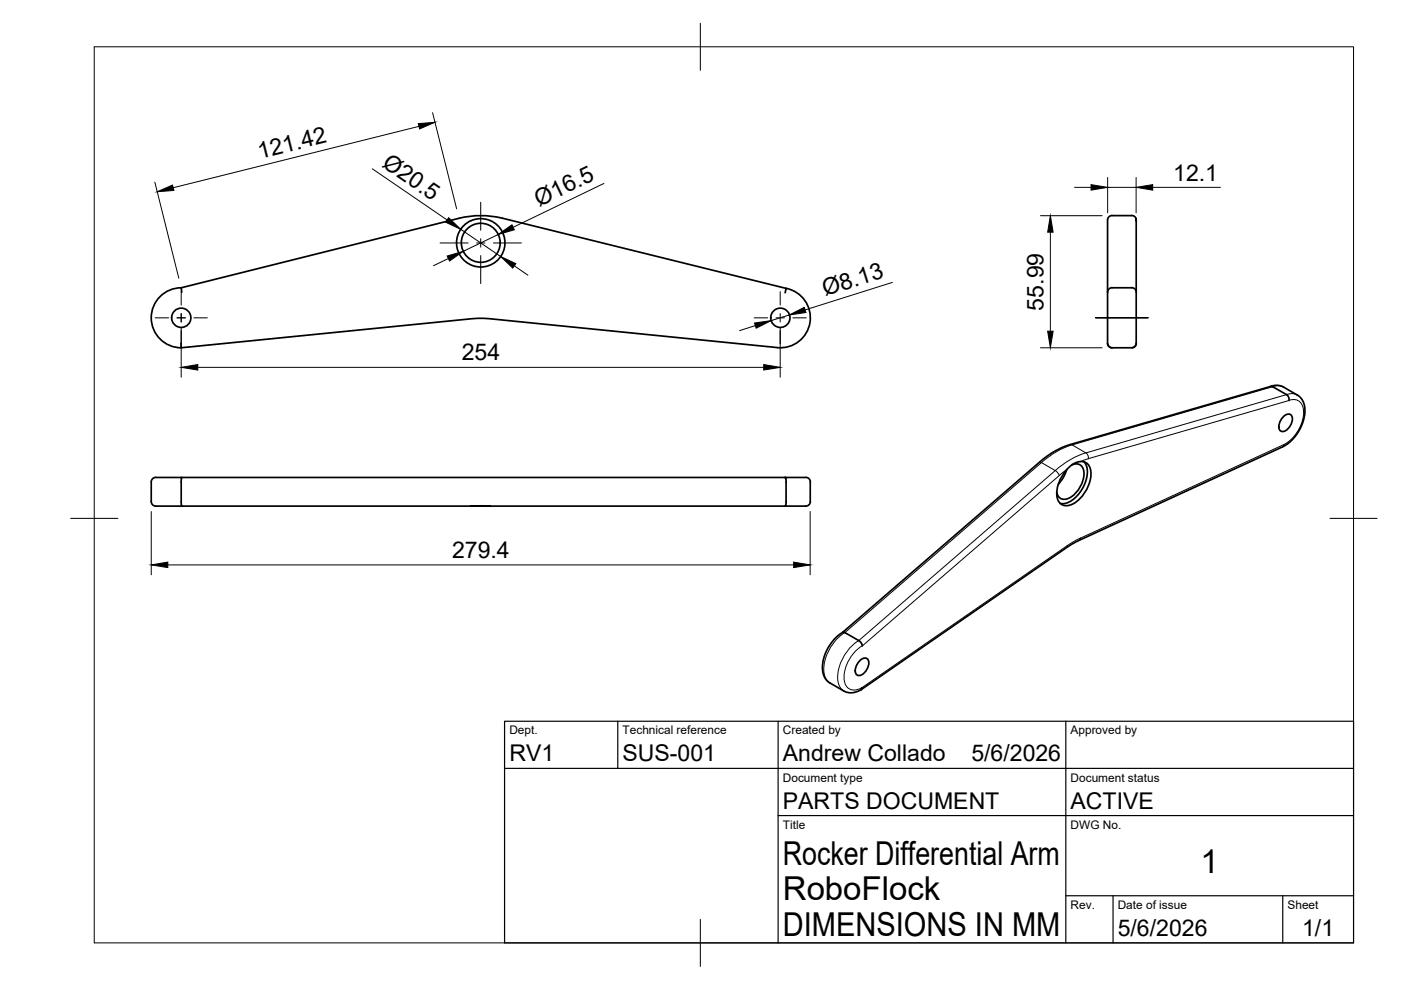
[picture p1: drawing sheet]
<svg xmlns="http://www.w3.org/2000/svg" width="297mm" height="210mm" viewBox="0 0 297 210" stroke-linecap="round" stroke-linejoin="round" font-family="sans-serif">
<!-- layer: Visible -->
<g fill="none" stroke="#000" stroke-width=".36">
<path d="M99.9 46.8a5.2 5.2 0 0 0-1.3 8.7 5.2 5.2 0 0 0 8.3-2.8 5.2 5.2 0 0 0-6.2-6.2l-.8 .3M106.5 46.3l60.2 14.8-.2 1M106.5 46.3a19.1 19.1 0 0 0-9.2 0l-58.9 14.7M240.9 46.3a.91 .91 0 0 0-1-.6h-4.1a1.28 1.28 0 0 0-1 1.5v14.8M240.9 46.8l-.1-.4 .1 26.4M38.4 72.8v.9l61.6-6.1 2.6-.1 62.2 6.2M38.4 61l.1 1M38.4 61a6.4 6.4 0 0 0-6.3 6.4 6.4 6.4 0 0 0 6.3 6.3M166.7 61.1a6.4 6.4 0 0 1 5 7.2 6.4 6.4 0 0 1-6.9 5.4M234.8 62v10.8l.4 .7 .6 .2M234.8 72.8a.96 .96 0 0 0 1 .9M234.8 62a.96 .96 0 0 1 1-1h4.1a.93 .93 0 0 1 1 1"/>
<path d="M240.9 72.8l-.2 .6-.7 .3h-4.2M240.9 72.8a.96 .96 0 0 1-.9 .9M226.1 99.6l-.7 1.6-1 1.5M227.3 98.6a1.74 1.74 0 0 1 1.9 .1 1.74 1.74 0 0 1 .6 1.8 5.9 5.9 0 0 1-3.9 5.3 1.58 1.58 0 0 1-1.9-1.5M229.1 97.9a2.17 2.17 0 0 1 2.2 2.7 7.7 7.7 0 0 1-4.3 6.5 2.11 2.11 0 0 1-3-2.3 8.2 8.2 0 0 1 3.4-6.4l.8-.3 .9-.2M229.8 97.9a4 4 0 0 1 .4 4 7.2 7.2 0 0 1-4.3 4.8h-1.1M269.4 81.9l.4 .1 3 1.7 .5 .6v.6M272.2 88.3a1.02 1.02 0 0 1 1.4-.4 1.02 1.02 0 0 1 .4 1.4l-.2 .5a2.33 2.33 0 0 1-2.1 1.7 1.67 1.67 0 0 1-.1-2.4zM32.1 106.3a1.31 1.31 0 0 0 1.6 1h70.2h-4M33 101.2h5.5v6.1M33 101.2a.96 .96 0 0 0-.9 1v4.2M38.5 101.2h128"/>
<path d="M170.8 101.2h-4.3l.2 .7v4.8l-.2 .6M170.8 101.2a.96 .96 0 0 1 1 1v4.2M171.8 106.3a1.35 1.35 0 0 1-1.6 1h-66.3M178.7 134.1l42-36.4 2.2-1.6 1.7-.9 2.3-.9 43.2-12.6h1l.9 .3 3.4 2 .8 1 .5 1.8-.1 1.2-.4 1.6-.6 1.4-1 1.6-1.1 1.1-.9 .7-45.3 21-44.7 30.8M178.7 134.1h.3l3.1 1.7 .5 .6 .2 .5M178.7 134.1l-1.9 1.5-1.6 2.5-.8 2.5v1.2l.2 1.2 .3 .8 .6 .7 3.5 2.1 1.6 .3 .8-.2 1.1-.4M182.4 140a1.02 1.02 0 0 1 1.4-.4 1.02 1.02 0 0 1 .4 1.4l-.2 .5a2.33 2.33 0 0 1-2.1 1.7 1.67 1.67 0 0 1-.2-2.4zM182.7 145.8l-.2 .5"/>
<circle cx="101.9" cy="51.5" r="4.1"/>
<circle cx="38.4" cy="67.4" r="2.04"/>
<circle cx="165.4" cy="67.4" r="2.04"/>
</g>
<!-- layer: Visible Narrow -->
<g fill="none" stroke="#000" stroke-width=".21">
<path d="M220.3 98l.5 .1M220.8 98.1l-41.7 36a9.6 9.6 0 0 0-4.4 8.8 2.74 2.74 0 0 0 1.3 1.9M220.8 98.1l2.9 1.7M223.7 99.8l-41.6 36a9.6 9.6 0 0 0-4.4 8.8 2.74 2.74 0 0 0 1.2 1.9M223.7 99.8l.6 .4 .3 .6M226.2 99.5l-1.6 1.3M226.9 94.2l.4 .1M227.3 94.3a17.6 17.6 0 0 0-6.5 3.8M230.7 97.3a1.28 1.28 0 0 0-.5-1.3 17.6 17.6 0 0 0-6.5 3.8M230.8 97.3l-1.7 .6M269.8 82l-42.5 12.3 2.9 1.7 42.6-12.3M269.9 82l.5-.2a2.52 2.52 0 0 1 1.7 .3"/>
<path d="M272.2 94.3l-43.1 19.8M272.2 94.3l-.3 .5M272.8 83.7l.5-.2a2.52 2.52 0 0 1 1.8 .3M273.3 84.9a2.2 2.2 0 0 1 3.1 2.3 8.3 8.3 0 0 1-4.2 7.1M273.3 84.9l-42.6 12.4M224.6 100.8l-41.8 36.1M226.3 115.7l-43.6 30.1a2.29 2.29 0 0 1-2.5 .3 2.29 2.29 0 0 1-1.3-2.3 8.4 8.4 0 0 1 3.9-6.9M228.8 114.6l.3-.5-2.8 1.6-.2 .4"/>
</g>
<!-- layer: BORDER -->
<path d="M20 9.9h267v190h-267zM148.5 4.9v10M15 109.9h10M282 109.9h10M148.5 194.9v10" fill="none" stroke="#000" stroke-width=".21"/>
<!-- layer: TITLEBLOCK -->
<path d="M107 152.9h180v47h-180zM131 152.9v10M165 152.9v47M226 152.9v47M107 162.9h180M165 172.9h122M226 189.9h61M236 189.9v10M272 189.9v10" fill="none" stroke="#000" stroke-width=".25"/>
<!-- layer: Smart Centers -->
<g fill="none" stroke="#000" stroke-width=".21">
<path d="M93.3 51.5h6M101 51.5h1.8M101.9 42.9v5.9M101.9 50.6v1.8M101.9 54.2v5.9M104.6 51.5h6M32.9 67.4h2.9M37.5 67.4h1.8M38.4 61.8v2.9M38.4 66.5v1.8M38.4 70.1v2.8M41.1 67.4h2.9"/>
<path d="M159.9 67.4h2.9M164.5 67.4h1.8M165.4 61.8v2.9M165.4 66.5v1.8M165.4 70.1v2.8M168.1 67.4h2.8M243.4 67.4h-11.1h11.1"/>
</g>
<!-- layer: FD_Dimensions -->
<g fill="none" stroke="#000" stroke-width=".21">
<path d="M32.8 38.6l5.1 20.4M78.9 35.8l15.9 10.8M88.8 26.8l-52.1 13M91.7 23.9l5.1 20.4M128 38.9l-19.2 9.3M227.8 39.7h3.5M234.8 37.6v7.5M234.8 39.7h6.1M240.9 37.6v7.5M244.4 39.7h14.4M95.1 54.8l-3.2 1.5M97.7 48.6l8.5 5.8"/>
<path d="M105.6 49.7l-7.4 3.6M109.1 56.4l2.8 1.9M189.2 59.9l-18.5 5.8M220.6 45.7h13.1M222.7 49.2v21M38.4 69.5v10.5M41.9 77.9h120M160.1 69l-3.3 1.1M165.4 69.5v10.5M167.4 66.8l-3.9 1.2M220.6 73.7h13.1M32.1 108.5v13.4"/>
<path d="M35.6 119.8h132.7M171.8 108.5v13.4"/>
</g>
<g fill="#000" stroke="#000" stroke-width=".21">
<path d="M33.3 40.7l3.3-1.5 .3 1.2zM88.7 26.2l3.5-.3-3.2 1.4zM231.3 39.2l3.5 .5-3.5 .6zM240.9 39.7l3.5-.5v1.1zM94.8 54.3l3.4-1-2.9 2zM95.1 46.2l2.6 2.4-3.2-1.5zM105.6 49.7l2.9-2 .6 1zM106.2 54.4l3.2 1.5-.7 .9zM222.7 45.7l.6 3.5h-1.2zM38.4 77.9l3.5-.6v1.2zM160 68.5l3.5-.5-3.2 1.6zM161.9 77.3l3.5 .6-3.5 .6z"/>
<path d="M167.4 66.8l3.1-1.6 .4 1.1zM222.1 70.2h1.2l-.6 3.5zM32.1 119.8l3.5-.6v1.1zM168.3 119.2l3.5 .6-3.5 .5z"/>
</g>
<g font-size="7">
<text x="166" y="183.4">Rocker Differential Arm</text>
<text x="254.5" y="185.2">1</text>
<text x="166" y="190.9">RoboFlock</text>
<text x="166" y="198.4">DIMENSIONS IN MM</text>
</g>
<g font-size="4.9">
<text x="55.1" y="33.8" transform="rotate(-14 55.1 33.8)">121.42</text>
<text x="80.8" y="35.2" transform="rotate(34 80.8 35.2)">Ø20.5</text>
<text x="248.8" y="38.3">12.1</text>
<text x="114.3" y="43.8" transform="rotate(-26 114.3 43.8)">Ø16.5</text>
<text x="174.9" y="62.8" transform="rotate(-17 174.9 62.8)">Ø8.13</text>
<text x="221.2" y="65.8" transform="rotate(-90 221.2 65.8)">55.99</text>
<text x="97.9" y="76.4">254</text>
<text x="95.8" y="118.3">279.4</text>
<text x="108" y="161.4">RV1</text>
<text x="132" y="161.4">SUS-001</text>
<text x="166" y="161.4">Andrew Collado</text>
<text x="206" y="161.4">5/6/2026</text>
<text x="166" y="171.4">PARTS DOCUMENT</text>
<text x="227" y="171.4">ACTIVE</text>
<text x="237" y="198.4">5/6/2026</text>
<text x="276.1" y="198.6">1/1</text>
</g>
<g font-size="2.5">
<text x="108" y="155.7">Dept.</text>
<text x="132" y="155.7">Technical reference</text>
<text x="166" y="155.7">Created by</text>
<text x="227" y="155.7">Approved by</text>
<text x="166" y="165.7">Document type</text>
<text x="227" y="165.7">Document status</text>
<text x="166" y="175.7">Title</text>
<text x="227" y="175.7">DWG No.</text>
<text x="227" y="192.7">Rev.</text>
<text x="237" y="192.7">Date of issue</text>
<text x="273" y="192.7">Sheet</text>
</g>
</svg>
